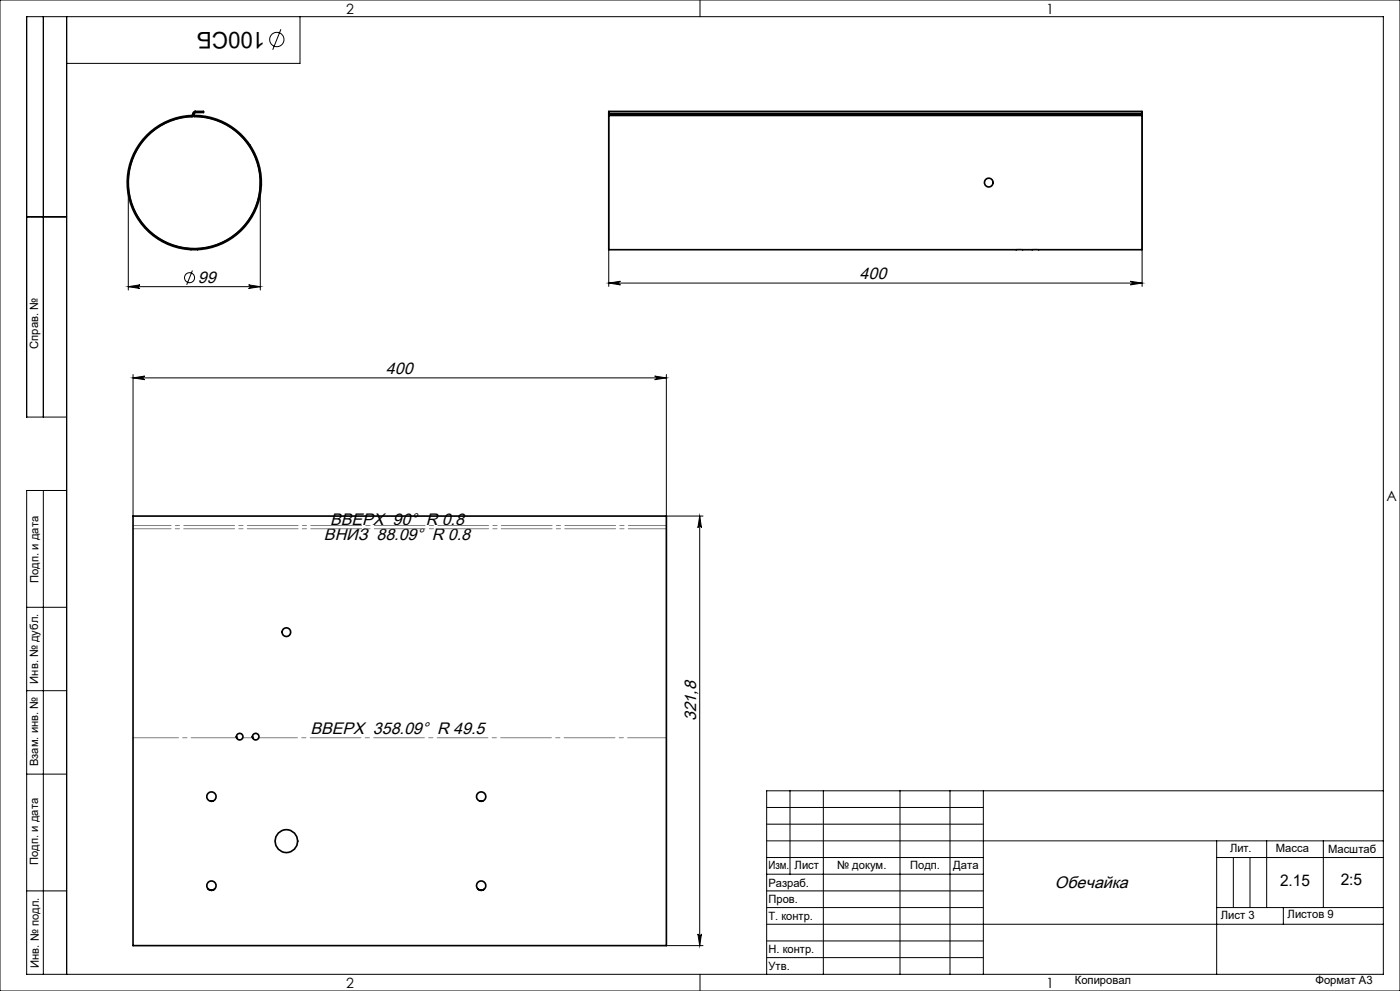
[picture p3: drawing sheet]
<svg xmlns="http://www.w3.org/2000/svg" width="420mm" height="297mm" viewBox="0 0 420 297" stroke-linecap="round" stroke-linejoin="round" font-family="sans-serif">
<g fill="none" stroke="#000" stroke-width=".3">
<path d="M0 0h420v297h-420zM13 5v120M20 5v287M84.3 8.8l-2.5 6.1M90 5v14h-70M210 0v5M182.6 34.9v50.9M342.6 34.9v50.9M38.5 54.7v32.2M78.1 54.7v32.2M8 65h12M38.5 85.9h39.6"/>
<path d="M38.5 85.9l3.5-.5a.54 .54 0 0 0-.5 .5 .54 .54 0 0 0 .5 .6zM57.7 81.1l-1.7 4.3M74.6 85.4l3.5 .5-3.5 .6a.54 .54 0 0 0 .5-.6 .54 .54 0 0 0-.5-.5zM182.6 84.8l3.5-.5a.54 .54 0 0 0-.5 .5 .54 .54 0 0 0 .5 .6zM182.6 84.8h160M339.1 84.3l3.5 .5-3.5 .6a.54 .54 0 0 0 .5-.6 .54 .54 0 0 0-.5-.5zM39.9 112.3v42.4M39.9 113.3h160M39.9 113.3l3.5-.6a.54 .54 0 0 0-.5 .6 .54 .54 0 0 0 .5 .5zM196.4 112.7l3.5 .6-3.5 .5a.54 .54 0 0 0 .5-.5 .54 .54 0 0 0-.5-.6zM199.9 112.3v42.4M20 125h-12v-120h407v287h-407v-145h12"/>
<path d="M13 147v145M199.9 154.7h11M209.9 154.7l.5 3.5a.54 .54 0 0 0-.5-.5 .54 .54 0 0 0-.5 .5zM209.9 154.7v128.7M8 182h12M8 207h12M8 232h12M237 237v25M247 237v55M270 237v55M285 237v55M295 237v55"/>
<path d="M415 237h-185v55M230 257h65M230 242h65M230 247h65M230 252h185M365 252v40M365 257h50M370 257v15M375 257v15M380 252v20M397 252v20M8 267h12"/>
<path d="M209.4 279.9a.54 .54 0 0 0 .5 .5 .54 .54 0 0 0 .5-.5l-.5 3.5zM230 262h65M230 267h65M230 272h65M230 277h185M365 272h50M385 272v5M199.9 283.4h11M210 292v5M230 282h65M230 287h65"/>
<circle cx="83" cy="11.8" r="2.15"/>
<circle cx="56.9" cy="83.2" r="1.5"/>
</g>
<circle cx="58.3" cy="54.7" r="19.8" fill="none" stroke="#000" stroke-width=".35"/>
<path d="M199.9 158.5h-160M199.9 157.5h-160" fill="none" stroke="#808080" stroke-width=".3" stroke-dasharray="15.2 1.3 1.3 1.3" stroke-dashoffset="3.8"/>
<path d="M199.9 221.1h-122.3" fill="none" stroke="#808080" stroke-width=".3" stroke-dasharray="15.2 1.3 1.3 1.3" stroke-dashoffset="3.6"/>
<path d="M75.8 221.1h-3" fill="none" stroke="#808080" stroke-width=".3" stroke-dasharray="15.2 1.3 1.3 1.3"/>
<path d="M71 221.1h-31.1" fill="none" stroke="#808080" stroke-width=".3" stroke-dasharray="15.2 1.3 1.3 1.3" stroke-dashoffset="1.6"/>
<g fill="#000">
<path d="M38.5 85.9l3.5-.5a.54 .54 0 0 0-.5 .5 .54 .54 0 0 0 .5 .6zM74.6 85.4l3.5 .5-3.5 .6a.54 .54 0 0 0 .5-.6 .54 .54 0 0 0-.5-.5z"/>
<path d="M339.1 84.3l3.5 .5-3.5 .6a.54 .54 0 0 0 .5-.6 .54 .54 0 0 0-.5-.5zM182.6 84.8l3.5-.5a.54 .54 0 0 0-.5 .5 .54 .54 0 0 0 .5 .6z"/>
<path d="M39.9 113.3l3.5-.6a.54 .54 0 0 0-.5 .6 .54 .54 0 0 0 .5 .5zM196.4 112.7l3.5 .6-3.5 .5a.54 .54 0 0 0 .5-.5 .54 .54 0 0 0-.5-.6z"/>
<path d="M209.9 154.7l.5 3.5a.54 .54 0 0 0-.5-.5 .54 .54 0 0 0-.5 .5zM209.4 279.9a.54 .54 0 0 0 .5 .5 .54 .54 0 0 0 .5-.5l-.5 3.5z"/>
</g>
<g fill="none" stroke="#000" stroke-width=".5">
<path d="M57.6 34.6a20.1 20.1 0 0 0-16.8 30.1 20.1 20.1 0 0 0 34.4 .9 20.1 20.1 0 0 0-15.2-30.9l-1.7-.1v.3a19.8 19.8 0 0 1 17.5 29 19.8 19.8 0 0 1-33.8 2 19.8 19.8 0 0 1 14-30.8l1.6-.2M57.6 34.6v.3M57.9 34.3l-.3 .3M57.9 34.3h.3M57.9 34h.3M57.9 34v.3M58.2 34.3l-.1 .4-.5 .2M58.2 34v.3M58.6 33.4l-.5 .2-.2 .4M58.6 33.7l-.4 .3M58.6 33.4h2.4v.3h-2.4M58.6 33.4v.3"/>
<path d="M182.6 34.6v40.2h160v-40.2M182.6 34.3v.3M182.6 34v-.6h160v.6M182.6 34.3h160M182.6 34h160M182.6 34.6h160M182.6 34v.3M342.6 34.3v.3M342.6 34v.3M74.9 43.4h.1M57.3 74.8h.1M59.3 74.8h.1"/>
<path d="M39.9 154.7h160v128.7h-160zM70.9 220.8l.1 .4M75.7 220.8l.1 .4M63.9 240.1h-.7M144.9 240l-.8 .1M62.4 266.3a1.4 1.4 0 0 0 1.9 .2M143.3 266.3a1.4 1.4 0 0 0 1.9 .2"/>
<circle cx="296.6" cy="54.7" r="1.31"/>
<circle cx="85.9" cy="189.5" r="1.3"/>
<circle cx="63.4" cy="238.7" r="1.41"/>
<circle cx="71.9" cy="220.8" r=".98"/>
<circle cx="76.7" cy="220.8" r=".98"/>
<circle cx="144.4" cy="238.7" r="1.41"/>
<circle cx="85.9" cy="252.1" r="3.4"/>
<circle cx="63.4" cy="265.4" r="1.41"/>
<circle cx="144.4" cy="265.4" r="1.41"/>
</g>
<text font-size="6.9" x="79.5" y="9.5" transform="rotate(-180 79.5 9.5)">100СБ</text>
<g font-size="5">
<text x="257.9" y="83.8">400</text>
<text x="59.3" y="84.8">99</text>
<text x="115.8" y="112.2">400</text>
<text x="97.2" y="161.9">ВНИЗ 88.09° R 0.8</text>
<text x="99.1" y="157.4">ВВЕРХ 90° R 0.8</text>
<text x="93.1" y="220.1">ВВЕРХ 358.09° R 49.5</text>
<text x="208.8" y="216.2" transform="rotate(-90 208.8 216.2)">321,8</text>
<text x="316.5" y="266.1">Обечайка</text>
</g>
<g font-size="4.8">
<text x="384" y="265.6">2.15</text>
<text x="402.2" y="265.3">2:5</text>
</g>
<g font-size="4.2">
<text x="103.8" y="4.2">2</text>
<text x="313.8" y="4.2">1</text>
<text x="415.9" y="150.2">A</text>
<text x="103.8" y="296.2">2</text>
<text x="313.8" y="296.2">1</text>
</g>
<g font-size="3.4">
<text x="11.5" y="104.5" transform="rotate(-90 11.5 104.5)">Справ. №</text>
<text x="11.6" y="174.7" transform="rotate(-90 11.6 174.7)">Подп. и дата</text>
<text x="11.4" y="204.9" transform="rotate(-90 11.4 204.9)">Инв. № дубл.</text>
<text x="11.4" y="229.6" transform="rotate(-90 11.4 229.6)">Взам. инв. №</text>
<text x="369" y="255.5">Лит.</text>
<text x="382.8" y="255.5">Масса</text>
<text x="398.4" y="255.6">Масштаб</text>
<text x="11.4" y="259.2" transform="rotate(-90 11.4 259.2)">Подп. и дата</text>
<text x="230.5" y="260.5">Изм.</text>
<text x="238.4" y="260.4">Лист</text>
<text x="251.1" y="260.4">№ докум.</text>
<text x="273" y="260.4">Подп.</text>
<text x="286" y="260.4">Дата</text>
<text x="230.5" y="265.7">Разраб.</text>
<text x="230.5" y="275.7">Т. контр.</text>
<text x="230.6" y="270.7">Пров.</text>
<text x="366.2" y="275.3">Лист 3</text>
<text x="386.3" y="275.2">Листов 9</text>
<text x="230.6" y="285.7">Н. контр.</text>
<text x="11.6" y="290" transform="rotate(-90 11.6 290)">Инв. № подл.</text>
<text x="230.6" y="290.7">Утв.</text>
<text x="322.5" y="295">Копировал</text>
<text x="394.6" y="295">Формат А3</text>
</g>
</svg>
